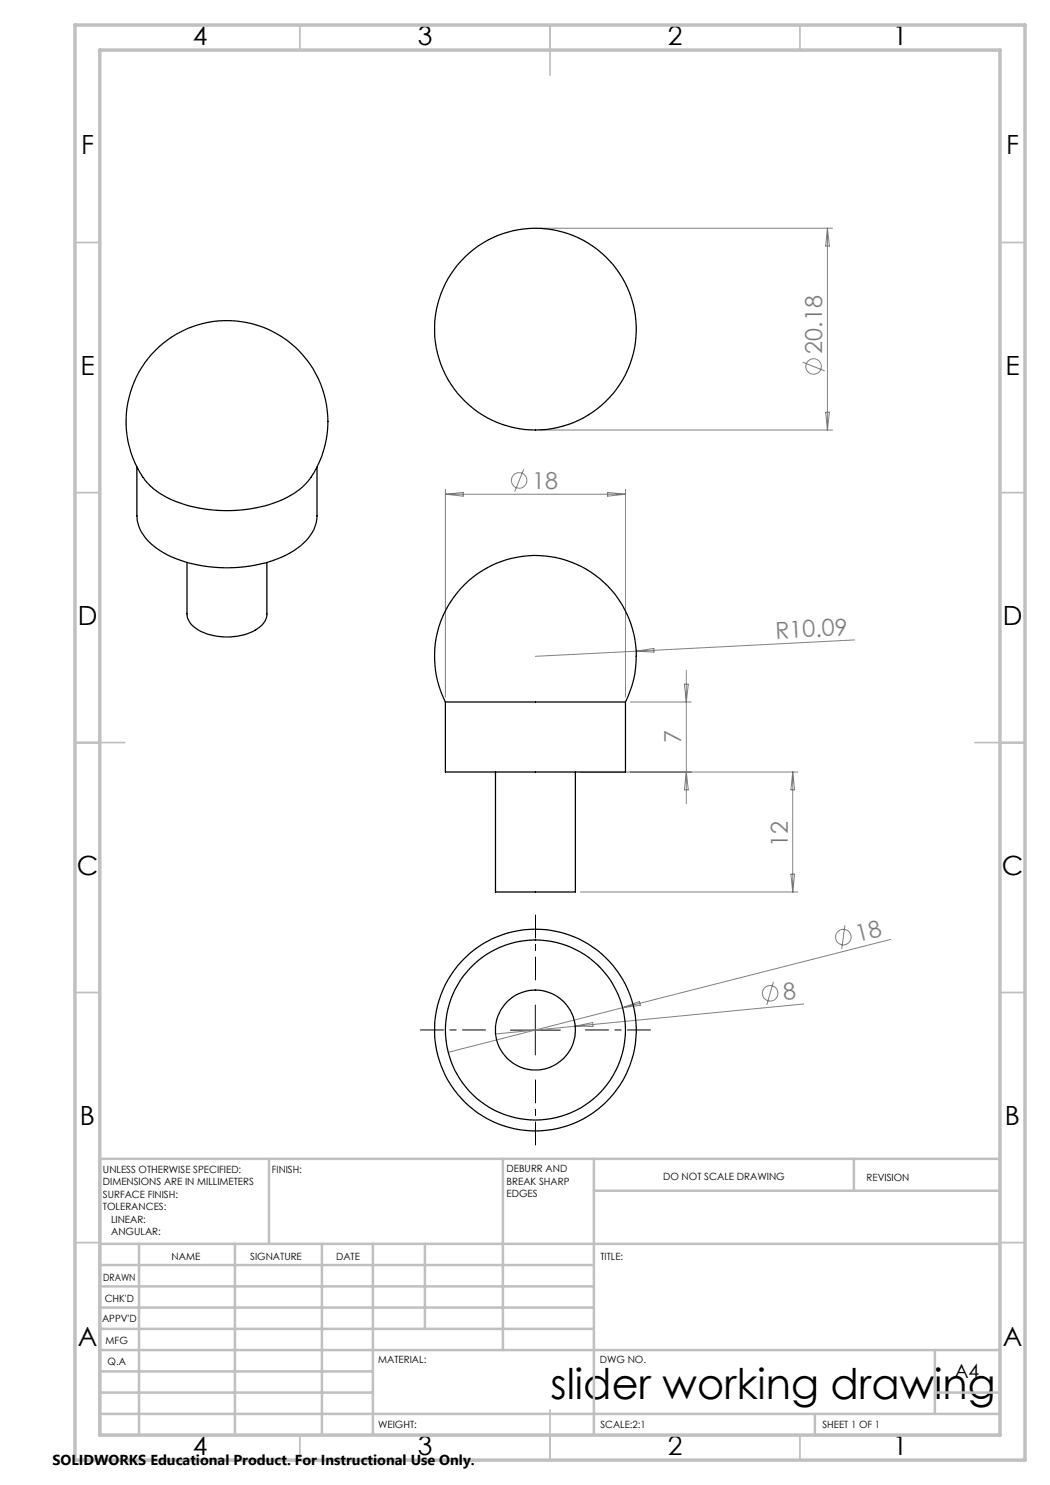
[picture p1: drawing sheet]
<svg xmlns="http://www.w3.org/2000/svg" width="210mm" height="297mm" viewBox="0 0 210 297" stroke-linecap="round" stroke-linejoin="round" font-family="sans-serif">
<g fill="none" stroke="#808080" stroke-width=".2">
<path d="M108.1 45.6h58.4M165.5 45.6v40.4M165.5 45.6l.4 3.6h-.8zM160.5 72.4l4.5 1.8M89.1 97.9v41.5M89.1 98.8h36M89.1 98.8l3.5-.3v.7zM104.7 93.9l-1.8 4.4M108.1 86h58.4M121.5 98.5l3.6 .3-3.6 .4zM125.1 97.9v41.5M165.1 82.4h.8l-.4 3.6z"/>
<path d="M127.2 130.2l-20.1 1.1M127.2 130.2l3.6-.5v.7zM136.9 136.8h.8l-.4 3.6zM137.3 134.1v26.7M170.9 128l-43.7 2.2M116.1 154.4h43.5M126.1 140.4h12.2M137.3 154.4l.4 3.6h-.8zM158.5 154.4v24M158.5 154.4l.4 3.6h-.7zM116.1 178.4h43.5M158.2 174.8h.7l-.4 3.6z"/>
<path d="M154.7 196.4l-1.3 4.6M169 185.1l-.7 4.7M178.1 187.9l-88.5 22.6M115 205.2l-15.9 1.6M115 205.2l3.5-.7 .1 .8zM124.5 201.5l3.4-1.2 .2 .7zM160.7 200.8l-45.7 4.4"/>
<circle cx="162.7" cy="73.3" r="1.55"/>
<circle cx="103.8" cy="96.1" r="1.55"/>
<circle cx="154" cy="198.7" r="1.55"/>
<circle cx="168.7" cy="187.4" r="1.55"/>
</g>
<path d="M107.1 196v-13M97.1 206h-13M107.1 216v13M117.1 206h13" fill="none" stroke="#000" stroke-width=".2" stroke-dasharray="15.2 1.3 1.3 1.3" stroke-dashoffset="10.6"/>
<path d="M102.1 206h10M107.1 201v10" fill="none" stroke="#000" stroke-width=".2"/>
<g fill="none" stroke="#c0c0c0" stroke-width=".35">
<path d="M60 5v5M110 5v10M160 5v5M15 48.5h5M200 48.5h5M15 98.5h5M200 98.5h5M15 148.5h10M195 148.5h10M15 198.5h5M200 198.5h5M15 248.5h5"/>
<path d="M200 248.5h5M60 287v5M110 282v10M160 287v5"/>
</g>
<g fill="none" stroke="#c0c0c0" stroke-width=".5">
<path d="M53.8 231.8v17M100.6 231.8v38.2M118.8 231.8v55.2M118.8 238.2h81.2M170.8 231.8v6.4M200 231.8h-180v55.2M20 248.8h180M20 257.3h98.8M20 253h98.8M27.8 248.8v38.2M47 248.8v38.2M64.4 248.8v38.2"/>
<path d="M74.6 248.8v38.2M85 248.8v17M20 265.8h98.8M20 261.5h98.8M20 278.5h54.6M20 274.3h54.6M20 270h180M187 278.5h13M187 270v12.8M20 282.8h180M163 282.8v4.2"/>
</g>
<path d="M15 5h190v287h-190zM20 10h180v277h-180z" fill="none" stroke="#c0c0c0" stroke-width=".7"/>
<g fill="none" stroke="#000" stroke-width=".25">
<path d="M30.3 70.8a20.1 20.1 0 0 1 28-2 20.1 20.1 0 0 1 2.9 27.9 19.3 19.3 0 0 1-11.1 5.1 27.6 27.6 0 0 1-18.1-3.1 14.7 14.7 0 0 1-6.1-9.3 20.3 20.3 0 0 1 4.4-18.6zM27.4 93.4v9.8a8.2 8.2 0 0 0 3.9 6.4 24.9 24.9 0 0 0 15.7 3.9 23.3 23.3 0 0 0 13.1-4.4 8.1 8.1 0 0 0 3.3-5.9v-9.8M37.4 112.5v10.3a4.2 4.2 0 0 0 2.9 3.5 12.3 12.3 0 0 0 11.2-.6 3.5 3.5 0 0 0 1.9-2.9v-10.3M89.1 140.4a20.2 20.2 0 0 1 18-29.3 20.2 20.2 0 0 1 18 29.3M89.1 140.4h36M89.1 140.4v14h36v-14M99.1 154.4v24h16v-24"/>
<circle cx="107.1" cy="65.8" r="20.2"/>
<circle cx="107.1" cy="206" r="20.2"/>
<circle cx="107.1" cy="206" r="8"/>
<circle cx="107.1" cy="206" r="18"/>
</g>
<text font-size="8.5" x="110.1" y="279.7">slider working drawing</text>
<g font-size="5.3">
<text x="38.5" y="9">4</text>
<text x="83.5" y="9">3</text>
<text x="133.6" y="9">2</text>
<text x="178.6" y="9">1</text>
<text x="16.2" y="30.8">F</text>
<text x="201.2" y="30.8">F</text>
<text x="16.1" y="75">E</text>
<text x="201.1" y="75">E</text>
<text x="15.5" y="125">D</text>
<text x="200.5" y="125">D</text>
<text x="15.4" y="175">C</text>
<text x="200.4" y="175">C</text>
<text x="16" y="225">B</text>
<text x="201" y="225">B</text>
<text x="15.5" y="269.3">A</text>
<text x="200.5" y="269.3">A</text>
<text x="38.5" y="291">4</text>
<text x="83.5" y="291">3</text>
<text x="133.6" y="291">2</text>
<text x="178.6" y="291">1</text>
</g>
<g font-size="4.7" fill="#808080">
<text x="164.4" y="70.7" transform="rotate(-90 164.4 70.7)">20.18</text>
<text x="106.4" y="97.8">18</text>
<text x="155.2" y="127.8" transform="rotate(-3 155.2 127.8)">R10.09</text>
<text x="136.3" y="148.7" transform="rotate(-90 136.3 148.7)">7</text>
<text x="157.6" y="169.4" transform="rotate(-90 157.6 169.4)">12</text>
<text x="171.6" y="188.4" transform="rotate(-14 171.6 188.4)">18</text>
<text x="156.8" y="200.1" transform="rotate(-6 156.8 200.1)">8</text>
</g>
<text font-size="3.9" x="190.9" y="275.5">A4</text>
<text font-size="2.9" x="10.5" y="292.9">SOLIDWORKS Educational Product. For Instructional Use Only.</text>
<g font-size="2">
<text x="20.6" y="234.6">UNLESS OTHERWISE SPECIFIED:</text>
<text x="20.6" y="237.1">DIMENSIONS ARE IN MILLIMETERS</text>
<text x="20.6" y="239.6">SURFACE FINISH:</text>
<text x="54.4" y="234.6">FINISH:</text>
<text x="101.3" y="234.5">DEBURR AND</text>
<text x="101.3" y="237">BREAK SHARP</text>
<text x="101.3" y="239.5">EDGES</text>
<text x="132.6" y="236">DO NOT SCALE DRAWING</text>
<text x="173.3" y="236.2">REVISION</text>
<text x="20.6" y="242.1">TOLERANCES:</text>
<text x="22.2" y="244.6">LINEAR:</text>
<text x="22.2" y="247.1">ANGULAR:</text>
<text x="34.3" y="252">NAME</text>
<text x="50" y="251.9">SIGNATURE</text>
<text x="67.2" y="251.9">DATE</text>
<text x="120.1" y="251.9">TITLE:</text>
<text x="20.6" y="256.1">DRAWN</text>
<text x="20.9" y="260.3">CHK'D</text>
<text x="20.4" y="264.4">APPV'D</text>
<text x="21.1" y="268.8">MFG</text>
<text x="21.5" y="273">Q.A</text>
<text x="75.6" y="272.5">MATERIAL:</text>
<text x="120" y="272.5">DWG NO.</text>
<text x="75.6" y="285.5">WEIGHT:</text>
<text x="120.1" y="285.6">SCALE:2:1</text>
<text x="164.5" y="285.6">SHEET 1 OF 1</text>
</g>
</svg>
